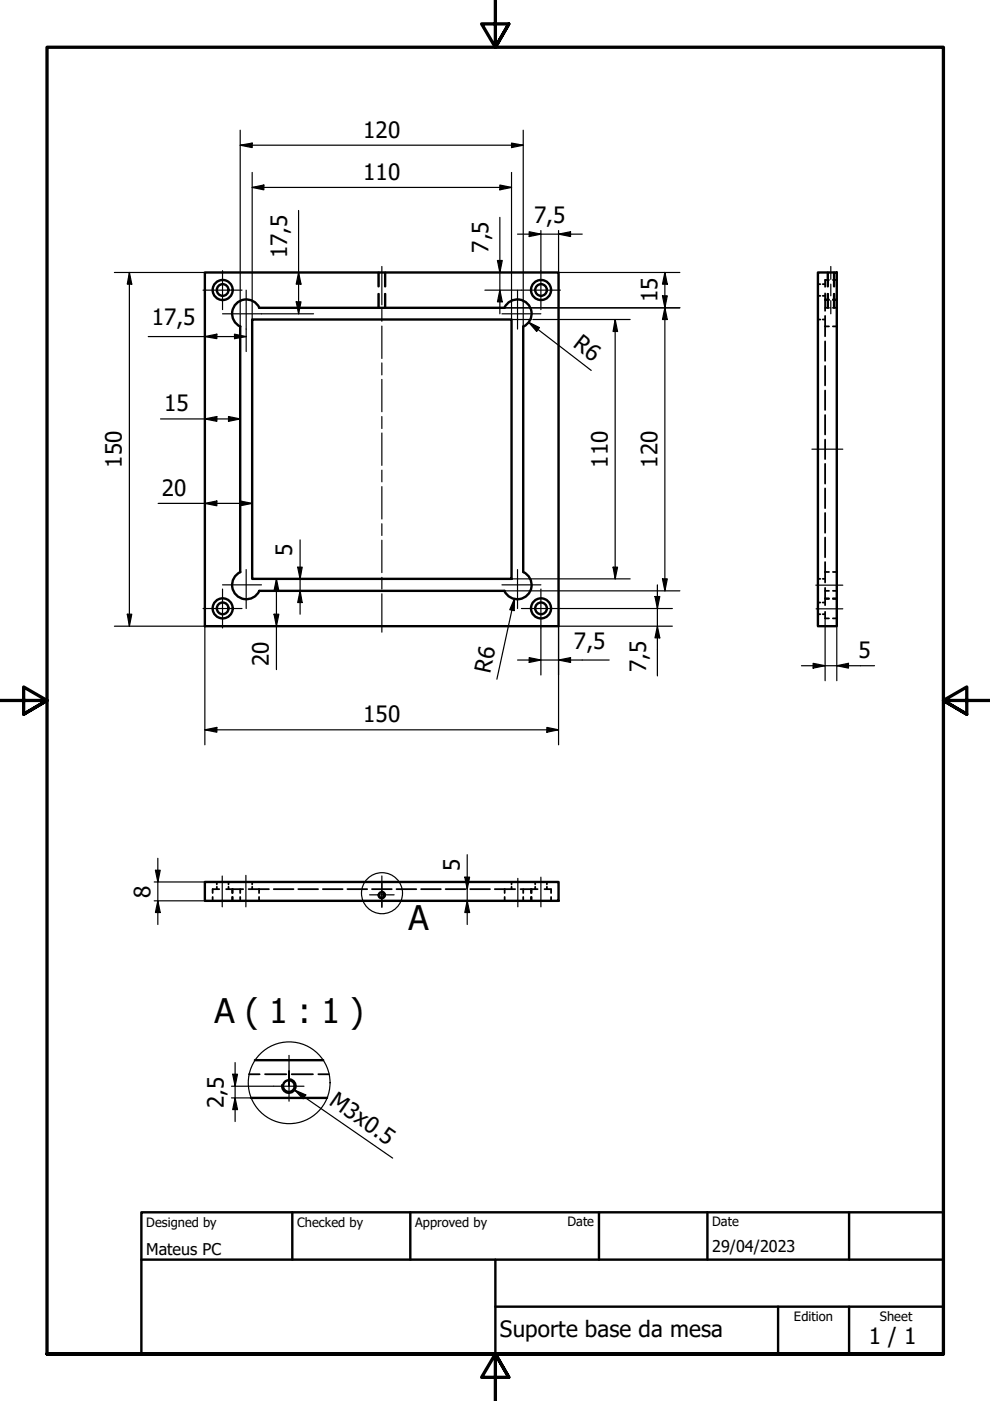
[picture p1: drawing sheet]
<svg xmlns="http://www.w3.org/2000/svg" width="210mm" height="297mm" viewBox="0 0 210 297" stroke-linecap="round" stroke-linejoin="round" font-family="sans-serif">
<!-- layer: Hidden (ISO) -->
<g fill="none" stroke="#000" stroke-width=".38">
<path d="M80.2 57.8v3M80.3 57.8v3M81.6 57.8v3M81.7 57.8v3M175.5 57.8v3M175.6 57.8v3M175.8 59.4h-.9v1.4M176.6 59.4h.8M176.8 57.8v3M176.9 57.8v3M80.2 62.3v3M80.3 62.3v3"/>
<path d="M81.6 62.3v3M81.7 62.3v3M173.4 60.2h.5M173.4 62.7h.5M173.4 67.7h.5M174.4 60.2h.5M174.4 62.7h.5M174.4 67.7h.5M174.9 62.2v3.7M174.9 67v4.3M174.9 72.4v4.1M174.9 77.6v4.1"/>
<path d="M174.9 63.6h.9M174.9 65.3h.9M174.9 69.2h.9M174.9 63.5h.9M175.5 62.3v3M175.6 62.3v3M176.6 63.6h.8M176.6 65.3h.8M176.6 69.2h.8M176.6 63.5h.8M176.8 62.3v3M176.9 62.3v3"/>
<path d="M174.9 82.8v4.1M174.9 88v4.1M174.9 93.2v4.1M174.9 98.3v4.2M174.9 103.6v4.1M174.9 108.8v4.2M174.9 114v4.2M174.9 119.2v4.3M173.4 127.7h.5M173.4 130.2h.5M173.4 122.7h.5M174.4 127.7h.5"/>
<path d="M174.4 130.2h.5M174.4 122.7h.5M174.9 124.6v3.7M174.9 129.7v1.4h.9M174.9 126.9h.9M174.9 125.3h.9M174.9 121.3h.9M174.9 127h.9M176.6 126.9h.8M176.6 131.1h.8M176.6 125.3h.8M176.6 121.3h.8"/>
<path d="M176.6 127h.8M45.1 190.2v.8M46 187v.5M46 188v.5M46.5 188.5h-1.4v.8M47.9 188.5h3.7M48.5 187v.5M48.5 188v.5M49.2 188.5v.8M49.2 190.2v.8M49.3 188.5v.8M49.3 190.2v.8"/>
<path d="M50.9 188.5v.8M50.9 190.2v.8M52.7 188.5h4.3M53.5 187v.5M53.5 188v.5M54.9 188.5v.8M54.9 190.2v.8M58 188.5h4.2M63.2 188.5h4.2M68.5 188.5h4.1M73.7 188.5h4.2M78.9 188.5h4.2"/>
<path d="M84.1 188.5h4.2M89.3 188.5h4.2M94.5 188.5h4.2M99.7 188.5h4.2M104.9 188.5h4.3M107 188.5v.8M107 190.2v.8M108.5 187v.5M108.5 188v.5M110.4 188.5h3.6M110.9 188.5v.8M110.9 190.2v.8"/>
<path d="M112.6 188.5v.8M112.6 190.2v.8M112.7 188.5v.8M112.7 190.2v.8M113.5 187v.5M113.5 188v.5M115.4 188.5h1.4v.8M116 187v.5M116 188v.5M116.8 190.2v.8M52.8 227.8h2.3M56.2 227.8h4.5"/>
<path d="M61.8 227.8h4.6M67.5 227.8h2.3"/>
</g>
<!-- layer: Visible (ISO) -->
<g fill="none" stroke="#000" stroke-width=".51">
<path d="M43.4 57.8h75v75h-75zM173.4 57.8h4v75h-4zM50.9 69.2v52.1M53.5 67.7h55v55h-55zM54.9 65.3h52.1M55 65.2a3 3 0 0 0-4.9-.8 3 3 0 0 0 .9 4.8M107 65.2a3 3 0 0 1 4.8-.9 3 3 0 0 1-.9 4.9l.1 52.1a3 3 0 0 1 .8 4.9 3 3 0 0 1-4.8-.9M51 121.3a3 3 0 0 0-.9 4.9 3 3 0 0 0 4.9-.9M54.9 125.3h52.1M43.4 187h75v4h-75zM53.2 232.8h16.1M54 224.8h14.5"/>
<circle cx="47.2" cy="61.5" r="2.13"/>
<circle cx="47.2" cy="61.5" r="1.24"/>
<circle cx="114.7" cy="61.5" r="2.13"/>
<circle cx="114.7" cy="61.5" r="1.24"/>
<circle cx="47.2" cy="129" r="2.13"/>
<circle cx="47.2" cy="129" r="1.24"/>
<circle cx="114.7" cy="129" r="2.13"/>
<circle cx="114.7" cy="129" r="1.24"/>
<circle cx="80.9" cy="189.8" r=".6"/>
<circle cx="61.2" cy="230.3" r="1.24"/>
</g>
<!-- layer: Visible Narrow (ISO) -->
<path d="M81.1 189a.73 .73 0 0 1 .5 .9 .73 .73 0 0 1-.8 .6 .73 .73 0 0 1-.6-.9M61.5 228.8a1.49 1.49 0 0 1 1.2 1.7 1.49 1.49 0 0 1-1.7 1.2 1.49 1.49 0 0 1-1.2-1.7" fill="none" stroke="#000" stroke-width=".38"/>
<!-- layer: Detail Boundary (ISO) -->
<g fill="none" stroke="#000" stroke-width=".25">
<circle cx="81" cy="189.4" r="4.4"/>
<circle cx="61.3" cy="229.6" r="8.7"/>
</g>
<!-- layer: Border (ISO) -->
<path d="M105 0v10l-2.9-4.9h5.8l-2.9 4.9 2.9-4.9M0 148.5h10l-5-2.8v5.7l5-2.9-5 2.9M210 148.5h-10l5-2.8v5.7l-5-2.9 5 2.9M10 287.1v-277.1h190v277.1h-190h190M107.9 292l-2.9-4.9 2.9 4.9h-5.8l2.9-4.9v9.9" fill="none" stroke="#000" stroke-width=".7"/>
<!-- layer: Title (ISO) -->
<path d="M30 257h170v30.1h-170zM62 257v10.1M87 257v10.1M127 257v10.1M150 257v10.1M180 257v10.1M30 267.1h170M105 277h95M105 267.1v20M165 277v10.1M180 277v10.1" fill="none" stroke="#000" stroke-width=".51"/>
<!-- layer: Centerline (ISO) -->
<g fill="none" stroke="#000" stroke-width=".25">
<path d="M81 56.5v8.1M176.1 56.5v2.7M81 65.6v2.5M81 69.1v6.9M81 76.9v2.6M176.1 60.2v2.5M176.1 63.7v2.8M81 80.4v6.9M81 88.3v2.6M81 91.8v6.9M81 99.7v2.5M172.1 95.2h6.6"/>
<path d="M81 103.2v6.8M81 111v2.5M81 114.5v6.9M81 122.4v2.5M81 125.9v8.1M173 124.1h5.7M173 129.1h5.7M47.1 185.7v6.6M52.1 185.6v6.7M81 185.7v6.6M109.8 186.2v6.1M114.7 186v6.3"/>
</g>
<!-- layer: Dimension (ISO) -->
<g fill="none" stroke="#000" stroke-width=".25">
<path d="M50.9 30.8l2.6-.5v1zM50.9 30.8h60M50.9 27.6v33.8M53.5 39.7l2.4-.5v1zM53.5 39.7h55M53.5 36.6v29.8M106 39.2l2.5 .5-2.5 .5zM108.5 30.3l2.4 .5-2.4 .5zM108.5 36.6v29.8M110.9 27.6v33.8M24.3 57.8h19.1M27.4 57.8l.5 2.4h-.9z"/>
<path d="M27.4 57.8v75M63.3 57.8l.5 2.4h-1zM63.3 44.6v21.9M105.5 55.2h1l-.5 2.6zM106 46.1v20.4M109.7 49.6h13.7M112.2 49.1l2.5 .5-2.5 .6zM114.7 48.9v8.5M118.4 49.6l2.6-.5v1.1zM118.4 48.9v8.9h25.7M141 57.8l.5 2.4h-1zM141 57.8v67.5"/>
<path d="M31.4 71.4h20.8M43.4 71.4l2.6-.5v.9zM49.7 70.9l2.5 .5-2.5 .4zM50.9 61.6v4.8M50.9 66.6v2.6M52.2 69.8v4.7M53.5 66.6v1.1M55.4 66.5h11.1M62.8 64h1l-.5 2.5zM102.8 61.5h6.8M106 61.5l.5 2.5h-1zM107 65.3h2.6"/>
<path d="M108.5 66.6v1.1h1.1M109.8 65.3h4.8M109.8 67.7h2.8M109.8 61.5h.8M110.9 61.6v4.8M110.9 66.6v2.6M112.1 68.3l2.3 1.2-.6 .8zM112.1 68.3l13.2 10.2M113 67.7h20.6M114.8 65.3h29.3M130.4 67.7l.5 2.6h-.9zM130.4 67.7v55"/>
<path d="M140.5 62.7h1l-.5 2.6zM141 65.3l.5 2.4h-1zM34 88.8h16.9M43.4 88.8l2.6-.5v1zM48.5 88.3l2.4 .5-2.4 .5zM33.5 106.7h20M43.4 106.7l2.6-.5v1zM50.9 106.2l2.6 .5-2.6 .5zM63.6 114.5v15.7M24.3 132.8h19.1v25.1M27 130.2h.9l-.5 2.6zM58.1 130.2h1l-.5 2.6z"/>
<path d="M58.6 122.7l.5 2.6h-1zM58.6 122.7v19.3M63.1 120.3h1l-.5 2.4zM63.6 125.3l.5 2.4h-1zM107 125.3h2.6M108.5 122.7h1.1M109.1 126.9l-.1 2.6-.9-.2zM109.1 126.9l-3.8 17.1M109.7 139.9h19.5M109.8 125.3h4.8M109.8 122.7h23.8M112.2 139.4l2.5 .5-2.5 .5z"/>
<path d="M114.7 133.1v10M114.8 125.3h29.3M118.4 139.9l2.6-.5v1zM118.8 129h23.8M130 120.3h.9l-.5 2.4zM138.9 126.5h1l-.5 2.5zM139.4 132.8l.5 2.4h-1zM139.4 124v19.3M140.5 122.7h1l-.5 2.6zM142.6 132.8h-24.2v25.1M174.9 131.1v13.2M177.4 131.1v13.2"/>
<path d="M43.4 154.7l2.6-.5v1zM43.4 154.7h75M116 154.2l2.4 .5-2.4 .5zM169.9 141.1h15.5M172.4 140.6l2.5 .5-2.5 .6zM177.4 141.1l2.5-.5v1.1zM32.7 187h10.7M32.7 191h10.7M33 184.5h1l-.5 2.5zM33.5 191l.5 2.5h-1zM33.5 182v14M98.6 186h1l-.5 2.5z"/>
<path d="M99.1 191l.5 2.5h-1zM99.1 181.2v14.8M49.1 232.8h4.1M49.1 230.3h8.9M49.3 227.8h1.1l-.6 2.5zM49.8 232.8l.6 2.5h-1.1zM49.8 225.3v12.5"/>
</g>
<g fill="#000">
<path d="M50.9 30.8l2.6-.5v1z" fill-rule="evenodd"/>
<path d="M53.5 39.7l2.4-.5v1z" fill-rule="evenodd"/>
<path d="M108.5 30.3l2.4 .5-2.4 .5z" fill-rule="evenodd"/>
<path d="M105.5 55.2h1l-.5 2.6z" fill-rule="evenodd"/>
<path d="M106 39.2l2.5 .5-2.5 .5z" fill-rule="evenodd"/>
<path d="M112.2 49.1l2.5 .5-2.5 .6z" fill-rule="evenodd"/>
<path d="M118.4 49.6l2.6-.5v1.1z" fill-rule="evenodd"/>
<path d="M27.4 57.8l.5 2.4h-.9z" fill-rule="evenodd"/>
<path d="M43.4 71.4l2.6-.5v.9z" fill-rule="evenodd"/>
<path d="M49.7 70.9l2.5 .5-2.5 .4z" fill-rule="evenodd"/>
<path d="M62.8 64h1l-.5 2.5z" fill-rule="evenodd"/>
<path d="M63.3 57.8l.5 2.4h-1z" fill-rule="evenodd"/>
<path d="M106 61.5l.5 2.5h-1z" fill-rule="evenodd"/>
<path d="M112.1 68.3l2.3 1.2-.6 .8z" fill-rule="evenodd"/>
<path d="M130.4 67.7l.5 2.6h-.9z" fill-rule="evenodd"/>
<path d="M140.5 62.7h1l-.5 2.6z" fill-rule="evenodd"/>
<path d="M141 65.3l.5 2.4h-1z" fill-rule="evenodd"/>
<path d="M141 57.8l.5 2.4h-1z" fill-rule="evenodd"/>
<path d="M43.4 88.8l2.6-.5v1z" fill-rule="evenodd"/>
<path d="M48.5 88.3l2.4 .5-2.4 .5z" fill-rule="evenodd"/>
<path d="M43.4 106.7l2.6-.5v1z" fill-rule="evenodd"/>
<path d="M50.9 106.2l2.6 .5-2.6 .5z" fill-rule="evenodd"/>
<path d="M27 130.2h.9l-.5 2.6z" fill-rule="evenodd"/>
<path d="M58.1 130.2h1l-.5 2.6z" fill-rule="evenodd"/>
<path d="M58.6 122.7l.5 2.6h-1z" fill-rule="evenodd"/>
<path d="M63.1 120.3h1l-.5 2.4z" fill-rule="evenodd"/>
<path d="M63.6 125.3l.5 2.4h-1z" fill-rule="evenodd"/>
<path d="M109.1 126.9l-.1 2.6-.9-.2z" fill-rule="evenodd"/>
<path d="M118.4 139.9l2.6-.5v1z" fill-rule="evenodd"/>
<path d="M130 120.3h.9l-.5 2.4z" fill-rule="evenodd"/>
<path d="M138.9 126.5h1l-.5 2.5z" fill-rule="evenodd"/>
<path d="M139.4 132.8l.5 2.4h-1z" fill-rule="evenodd"/>
<path d="M140.5 122.7h1l-.5 2.6z" fill-rule="evenodd"/>
<path d="M43.4 154.7l2.6-.5v1z" fill-rule="evenodd"/>
<path d="M112.2 139.4l2.5 .5-2.5 .5z" fill-rule="evenodd"/>
<path d="M116 154.2l2.4 .5-2.4 .5z" fill-rule="evenodd"/>
<path d="M172.4 140.6l2.5 .5-2.5 .6z" fill-rule="evenodd"/>
<path d="M177.4 141.1l2.5-.5v1.1z" fill-rule="evenodd"/>
<path d="M33 184.5h1l-.5 2.5z" fill-rule="evenodd"/>
<path d="M33.5 191l.5 2.5h-1z" fill-rule="evenodd"/>
<path d="M98.6 186h1l-.5 2.5z" fill-rule="evenodd"/>
<path d="M99.1 191l.5 2.5h-1z" fill-rule="evenodd"/>
<path d="M49.3 227.8h1.1l-.6 2.5z" fill-rule="evenodd"/>
<path d="M49.8 232.8l.6 2.5h-1.1z" fill-rule="evenodd"/>
</g>
<!-- layer: Center Mark (ISO) -->
<g fill="none" stroke="#000" stroke-width=".25">
<path d="M47.2 57.4v8.2M114.7 57.4v8.2M43.1 61.5h8.2M47.2 66.5h8.2M52.2 61.5v8.3M106.4 66.5h8.3M109.7 61.5v8.3M110.6 61.5h8.2M43.1 129h8.2M47.2 124.9v8.2M47.2 124h8.2M52.2 120.8v8.2"/>
<path d="M106.4 124h8.3M109.7 120.8v8.2M110.6 129h8.2M114.7 124.9v8.2M78.4 189.7h5.2M81 187.1v5.3M58 230.3h6.5M61.3 223.8v6.5v-3.2M61.3 230.3v3.2"/>
</g>
<!-- layer: Symbol (ISO) -->
<path d="M62.5 231.1l2.3 1-.5 .9zM62.5 231.1l20.7 14.4" fill="none" stroke="#000" stroke-width=".25"/>
<path d="M62.5 231.1l2.3 1-.5 .9z" fill-rule="evenodd" fill="#000"/>
<g font-size="7.2">
<text x="86.6" y="197.1">A</text>
<text x="45.5" y="216.8">A ( 1 : 1 )</text>
</g>
<g font-size="4.8">
<text x="77" y="29.2">120</text>
<text x="77" y="38.1">110</text>
<text x="113.2" y="47.2">7,5</text>
<text x="103.6" y="53.6" transform="rotate(-90 103.6 53.6)">7,5</text>
<text x="60.9" y="54.7" transform="rotate(-90 60.9 54.7)">17,5</text>
<text x="139.4" y="64.1" transform="rotate(-90 139.4 64.1)">15</text>
<text x="32.2" y="68.9">17,5</text>
<text x="121.3" y="73.4" transform="rotate(38 121.3 73.4)">R6</text>
<text x="34.8" y="87.2">15</text>
<text x="25.8" y="99.2" transform="rotate(-90 25.8 99.2)">150</text>
<text x="128.8" y="99.2" transform="rotate(-90 128.8 99.2)">110</text>
<text x="139.4" y="99.2" transform="rotate(-90 139.4 99.2)">120</text>
<text x="34.3" y="105.1">20</text>
<text x="62" y="117.9" transform="rotate(-90 62 117.9)">5</text>
<text x="121.7" y="137.6">7,5</text>
<text x="57" y="141.2" transform="rotate(-90 57 141.2)">20</text>
<text x="103.9" y="142.9" transform="rotate(-78 103.9 142.9)">R6</text>
<text x="137" y="142.5" transform="rotate(-90 137 142.5)">7,5</text>
<text x="182.1" y="139.6">5</text>
<text x="77" y="153.1">150</text>
<text x="97.5" y="184.6" transform="rotate(-90 97.5 184.6)">5</text>
<text x="31.9" y="190.3" transform="rotate(-90 31.9 190.3)">8</text>
<text x="47.4" y="234.9" transform="rotate(-90 47.4 234.9)">2,5</text>
<text x="69.6" y="234.1" transform="rotate(35 69.6 234.1)">M3x0.5</text>
<text x="106" y="283.4">Suporte base da mesa</text>
<text x="184.2" y="285">1 / 1</text>
</g>
<g font-size="3.4">
<text x="31" y="266">Mateus PC</text>
<text x="151" y="265.5">29/04/2023</text>
</g>
<g font-size="2.7">
<text x="31" y="260.1">Designed by</text>
<text x="63" y="260.1">Checked by</text>
<text x="88" y="260.1">Approved by</text>
<text x="120.3" y="260">Date</text>
<text x="151" y="260">Date</text>
<text x="168.3" y="280.1">Edition</text>
<text x="186.6" y="280.1">Sheet</text>
</g>
</svg>
